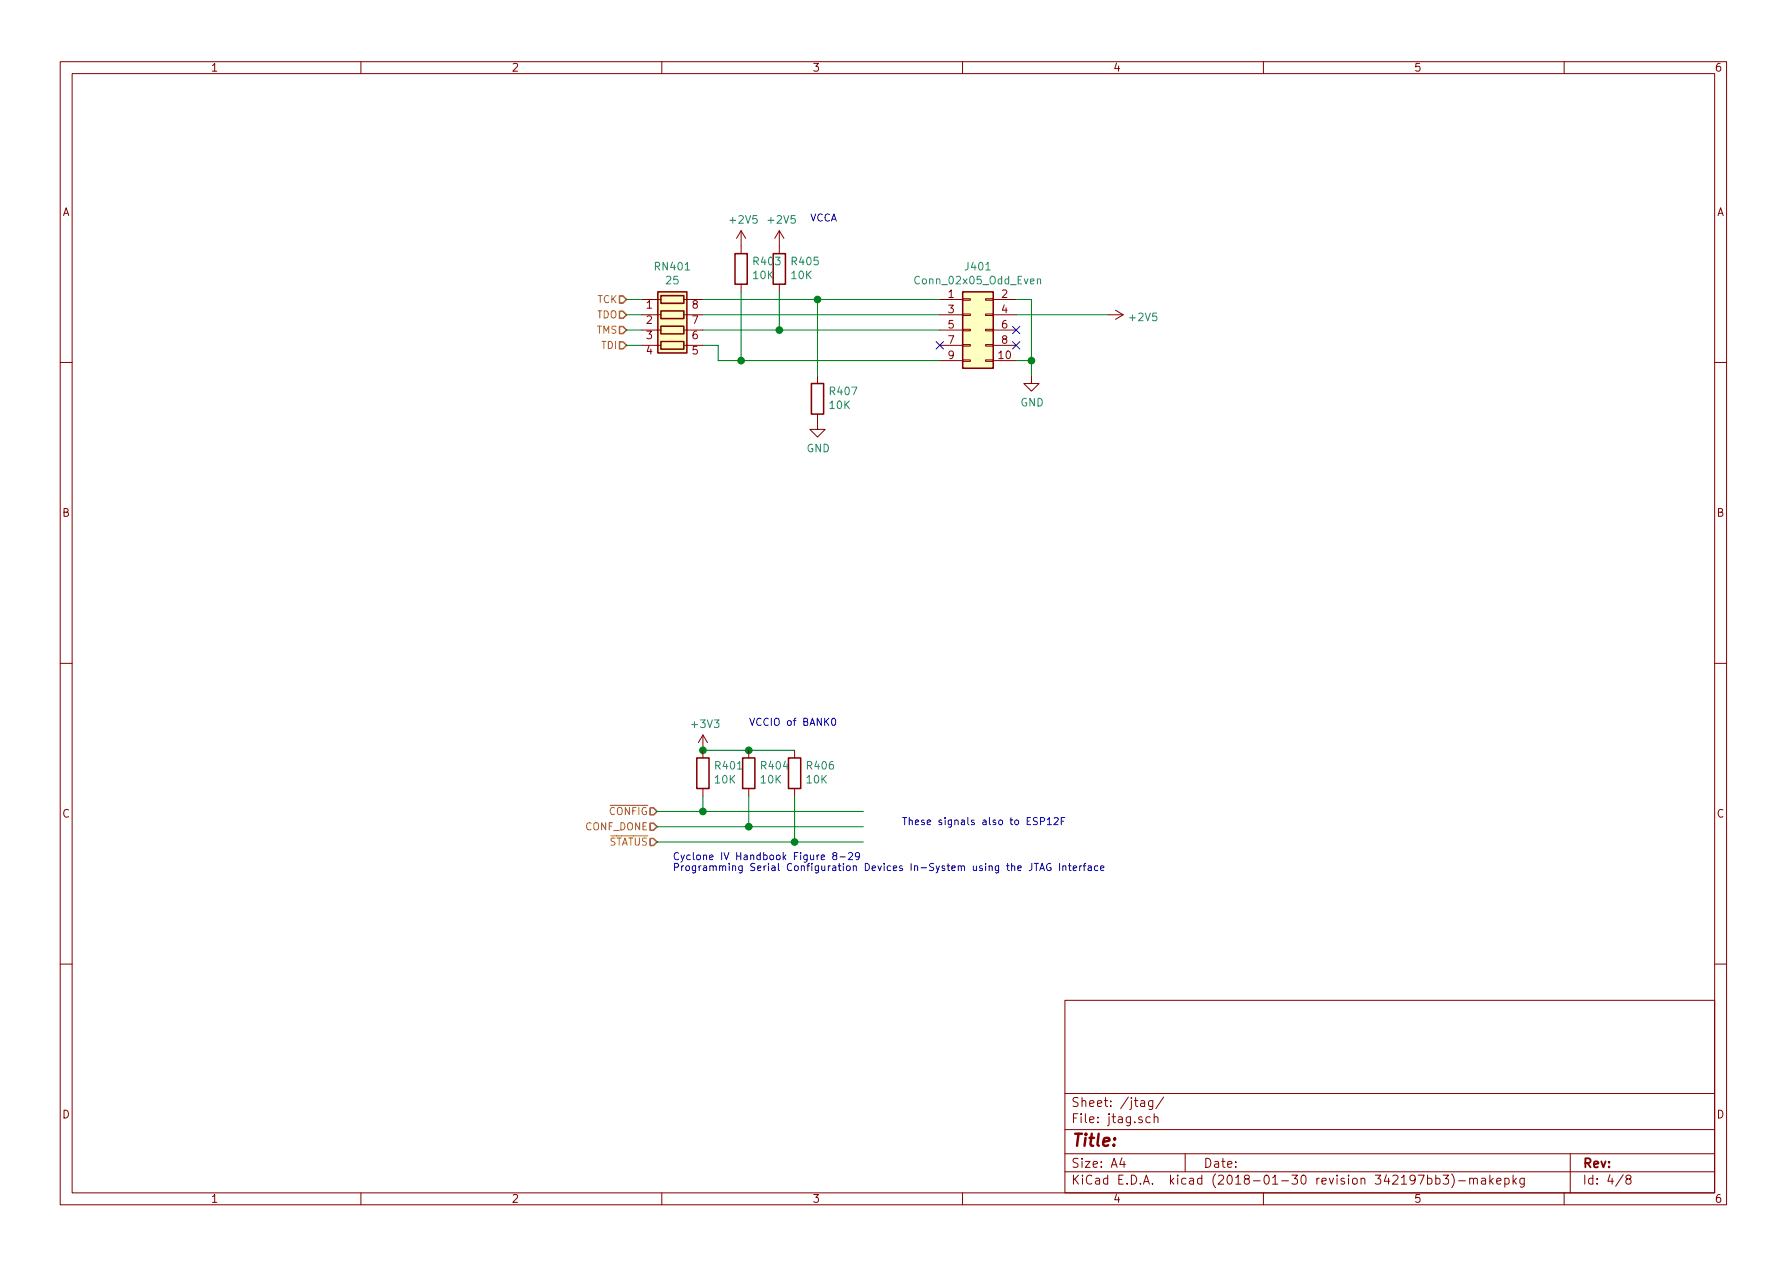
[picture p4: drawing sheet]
EESchema Schematic File Version 4
LIBS:shadok-cache
EELAYER 26 0
EELAYER END
$Descr A4 11693 8268
encoding utf-8
Sheet 4 8
Title ""
Date ""
Rev ""
Comp ""
Comment1 ""
Comment2 ""
Comment3 ""
Comment4 ""
$EndDescr
$Comp
L conn:Conn_02x05_Odd_Even J401
U 1 1
P 6350 2150
F 0 "J401" H 6400 2567 50  0000 C CNN
F 1 "Conn_02x05_Odd_Even" H 6400 2476 50  0000 C CNN
F 2 "Connectors_IDC:IDC-Header_2x05_Pitch2.54mm_Straight" H 6350 2150 50  0001 C CNN
F 3 "~" H 6350 2150 50  0001 C CNN
	1    6350 2150
	1    0    0    -1  
$EndComp
$Comp
L device:R R405
U 1 1
P 5100 1750
F 0 "R405" H 5030 1704 50  0000 R CNN
F 1 "10K" H 5030 1795 50  0000 R CNN
F 2 "Resistors_SMD:R_0805" V 5030 1750 50  0001 C CNN
F 3 "" H 5100 1750 50  0001 C CNN
	1    5100 1750
	-1   0    0    1   
$EndComp
$Comp
L device:R R403
U 1 1
P 4850 1750
F 0 "R403" H 4780 1704 50  0000 R CNN
F 1 "10K" H 4780 1795 50  0000 R CNN
F 2 "Resistors_SMD:R_0805" V 4780 1750 50  0001 C CNN
F 3 "" H 4850 1750 50  0001 C CNN
	1    4850 1750
	-1   0    0    1   
$EndComp
$Comp
L device:R R407
U 1 1
P 5350 2600
F 0 "R407" H 5280 2554 50  0000 R CNN
F 1 "10K" H 5280 2645 50  0000 R CNN
F 2 "Resistors_SMD:R_0805" V 5280 2600 50  0001 C CNN
F 3 "" H 5350 2600 50  0001 C CNN
	1    5350 2600
	-1   0    0    1   
$EndComp
Wire Wire Line
	6150 1950 5350 1950
Wire Wire Line
	6150 2150 5100 2150
Wire Wire Line
	6150 2350 4850 2350
Wire Wire Line
	6650 1950 6750 1950
Wire Wire Line
	6750 1950 6750 2350
Wire Wire Line
	6650 2350 6750 2350
Connection ~ 6750 2350
Wire Wire Line
	6750 2350 6750 2450
$Comp
L power:GND #PWR0407
U 1 1
P 6750 2450
F 0 "#PWR0407" H 6750 2200 50  0001 C CNN
F 1 "GND" H 6755 2277 50  0000 C CNN
F 2 "" H 6750 2450 50  0001 C CNN
F 3 "" H 6750 2450 50  0001 C CNN
	1    6750 2450
	1    0    0    -1  
$EndComp
Wire Wire Line
	5350 2450 5350 1950
Connection ~ 5350 1950
Wire Wire Line
	5100 2150 5100 1900
Connection ~ 5100 2150
Wire Wire Line
	4850 1900 4850 2350
Connection ~ 4850 2350
Wire Wire Line
	4850 2350 4700 2350
Wire Wire Line
	6650 2050 7250 2050
$Comp
L power:+2V5 #PWR0408
U 1 1
P 7250 2050
F 0 "#PWR0408" H 7250 1900 50  0001 C CNN
F 1 "+2V5" V 7265 2178 50  0000 L CNN
F 2 "" H 7250 2050 50  0001 C CNN
F 3 "" H 7250 2050 50  0001 C CNN
	1    7250 2050
	0    1    1    0   
$EndComp
$Comp
L power:+2V5 #PWR0403
U 1 1
P 5100 1600
F 0 "#PWR0403" H 5100 1450 50  0001 C CNN
F 1 "+2V5" H 5115 1773 50  0000 C CNN
F 2 "" H 5100 1600 50  0001 C CNN
F 3 "" H 5100 1600 50  0001 C CNN
	1    5100 1600
	1    0    0    -1  
$EndComp
$Comp
L power:+2V5 #PWR0402
U 1 1
P 4850 1600
F 0 "#PWR0402" H 4850 1450 50  0001 C CNN
F 1 "+2V5" H 4865 1773 50  0000 C CNN
F 2 "" H 4850 1600 50  0001 C CNN
F 3 "" H 4850 1600 50  0001 C CNN
	1    4850 1600
	1    0    0    -1  
$EndComp
$Comp
L power:GND #PWR0404
U 1 1
P 5350 2750
F 0 "#PWR0404" H 5350 2500 50  0001 C CNN
F 1 "GND" H 5355 2577 50  0000 C CNN
F 2 "" H 5350 2750 50  0001 C CNN
F 3 "" H 5350 2750 50  0001 C CNN
	1    5350 2750
	1    0    0    -1  
$EndComp
Text HLabel 4100 1950 0    47   Input ~ 0
TCK
Text HLabel 4100 2050 0    47   Input ~ 0
TDO
Text HLabel 4100 2150 0    47   Input ~ 0
TMS
Text HLabel 4100 2250 0    47   Input ~ 0
TDI
NoConn ~ 6150 2250
NoConn ~ 6650 2250
NoConn ~ 6650 2150
$Comp
L device:R_Pack04 RN401
U 1 1
P 4400 2150
F 0 "RN401" V 3983 2150 50  0000 C CNN
F 1 "25" V 4074 2150 50  0000 C CNN
F 2 "Resistors_SMD:R_Array_Concave_4x0603" V 4675 2150 50  0001 C CNN
F 3 "" H 4400 2150 50  0001 C CNN
	1    4400 2150
	0    1    1    0   
$EndComp
Wire Wire Line
	4600 2250 4700 2250
Wire Wire Line
	4700 2250 4700 2350
Wire Wire Line
	4600 2150 5100 2150
Wire Wire Line
	4600 2050 6150 2050
Wire Wire Line
	4600 1950 5350 1950
Wire Wire Line
	4200 2250 4100 2250
Wire Wire Line
	4200 2150 4100 2150
Wire Wire Line
	4200 2050 4100 2050
Wire Wire Line
	4200 1950 4100 1950
Text HLabel 4300 5300 0    47   Input ~ 0
~CONFIG
Text HLabel 4300 5400 0    47   Input ~ 0
CONF_DONE
Text HLabel 4300 5500 0    47   Input ~ 0
~STATUS
$Comp
L power:+3V3 #PWR0401
U 1 1
P 4600 4900
F 0 "#PWR0401" H 4600 4750 50  0001 C CNN
F 1 "+3V3" H 4615 5073 50  0000 C CNN
F 2 "" H 4600 4900 50  0001 C CNN
F 3 "" H 4600 4900 50  0001 C CNN
	1    4600 4900
	1    0    0    -1  
$EndComp
Wire Wire Line
	4300 5300 4600 5300
Wire Wire Line
	4600 5200 4600 5300
Connection ~ 4600 5300
Wire Wire Line
	4600 5300 5650 5300
Text Notes 4900 4750 0    47   ~ 0
VCCIO of BANK0
Text Notes 4400 5700 0    47   ~ 0
Cyclone IV Handbook Figure 8-29\nProgramming Serial Configuration Devices In-System using the JTAG Interface\n
Text Notes 5300 1450 0    47   ~ 0
VCCA
Text Notes 5900 5400 0    47   ~ 0
These signals also to ESP12F
Wire Wire Line
	5200 5500 5650 5500
Wire Wire Line
	4300 5500 5200 5500
Wire Wire Line
	4900 5400 5650 5400
Wire Wire Line
	4300 5400 4900 5400
Connection ~ 4900 5400
Wire Wire Line
	4900 5200 4900 5400
Connection ~ 5200 5500
Wire Wire Line
	5200 5200 5200 5500
Wire Wire Line
	4900 4900 5200 4900
Wire Wire Line
	4600 4900 4900 4900
Connection ~ 4900 4900
$Comp
L device:R R404
U 1 1
P 4900 5050
F 0 "R404" H 4830 5004 50  0000 R CNN
F 1 "10K" H 4830 5095 50  0000 R CNN
F 2 "Resistors_SMD:R_0603" V 4830 5050 50  0001 C CNN
F 3 "" H 4900 5050 50  0001 C CNN
	1    4900 5050
	-1   0    0    1   
$EndComp
$Comp
L device:R R406
U 1 1
P 5200 5050
F 0 "R406" H 5130 5004 50  0000 R CNN
F 1 "10K" H 5130 5095 50  0000 R CNN
F 2 "Resistors_SMD:R_0603" V 5130 5050 50  0001 C CNN
F 3 "" H 5200 5050 50  0001 C CNN
	1    5200 5050
	-1   0    0    1   
$EndComp
Connection ~ 4600 4900
$Comp
L device:R R401
U 1 1
P 4600 5050
F 0 "R401" H 4530 5004 50  0000 R CNN
F 1 "10K" H 4530 5095 50  0000 R CNN
F 2 "Resistors_SMD:R_0603" V 4530 5050 50  0001 C CNN
F 3 "" H 4600 5050 50  0001 C CNN
	1    4600 5050
	-1   0    0    1   
$EndComp
$EndSCHEMATC
